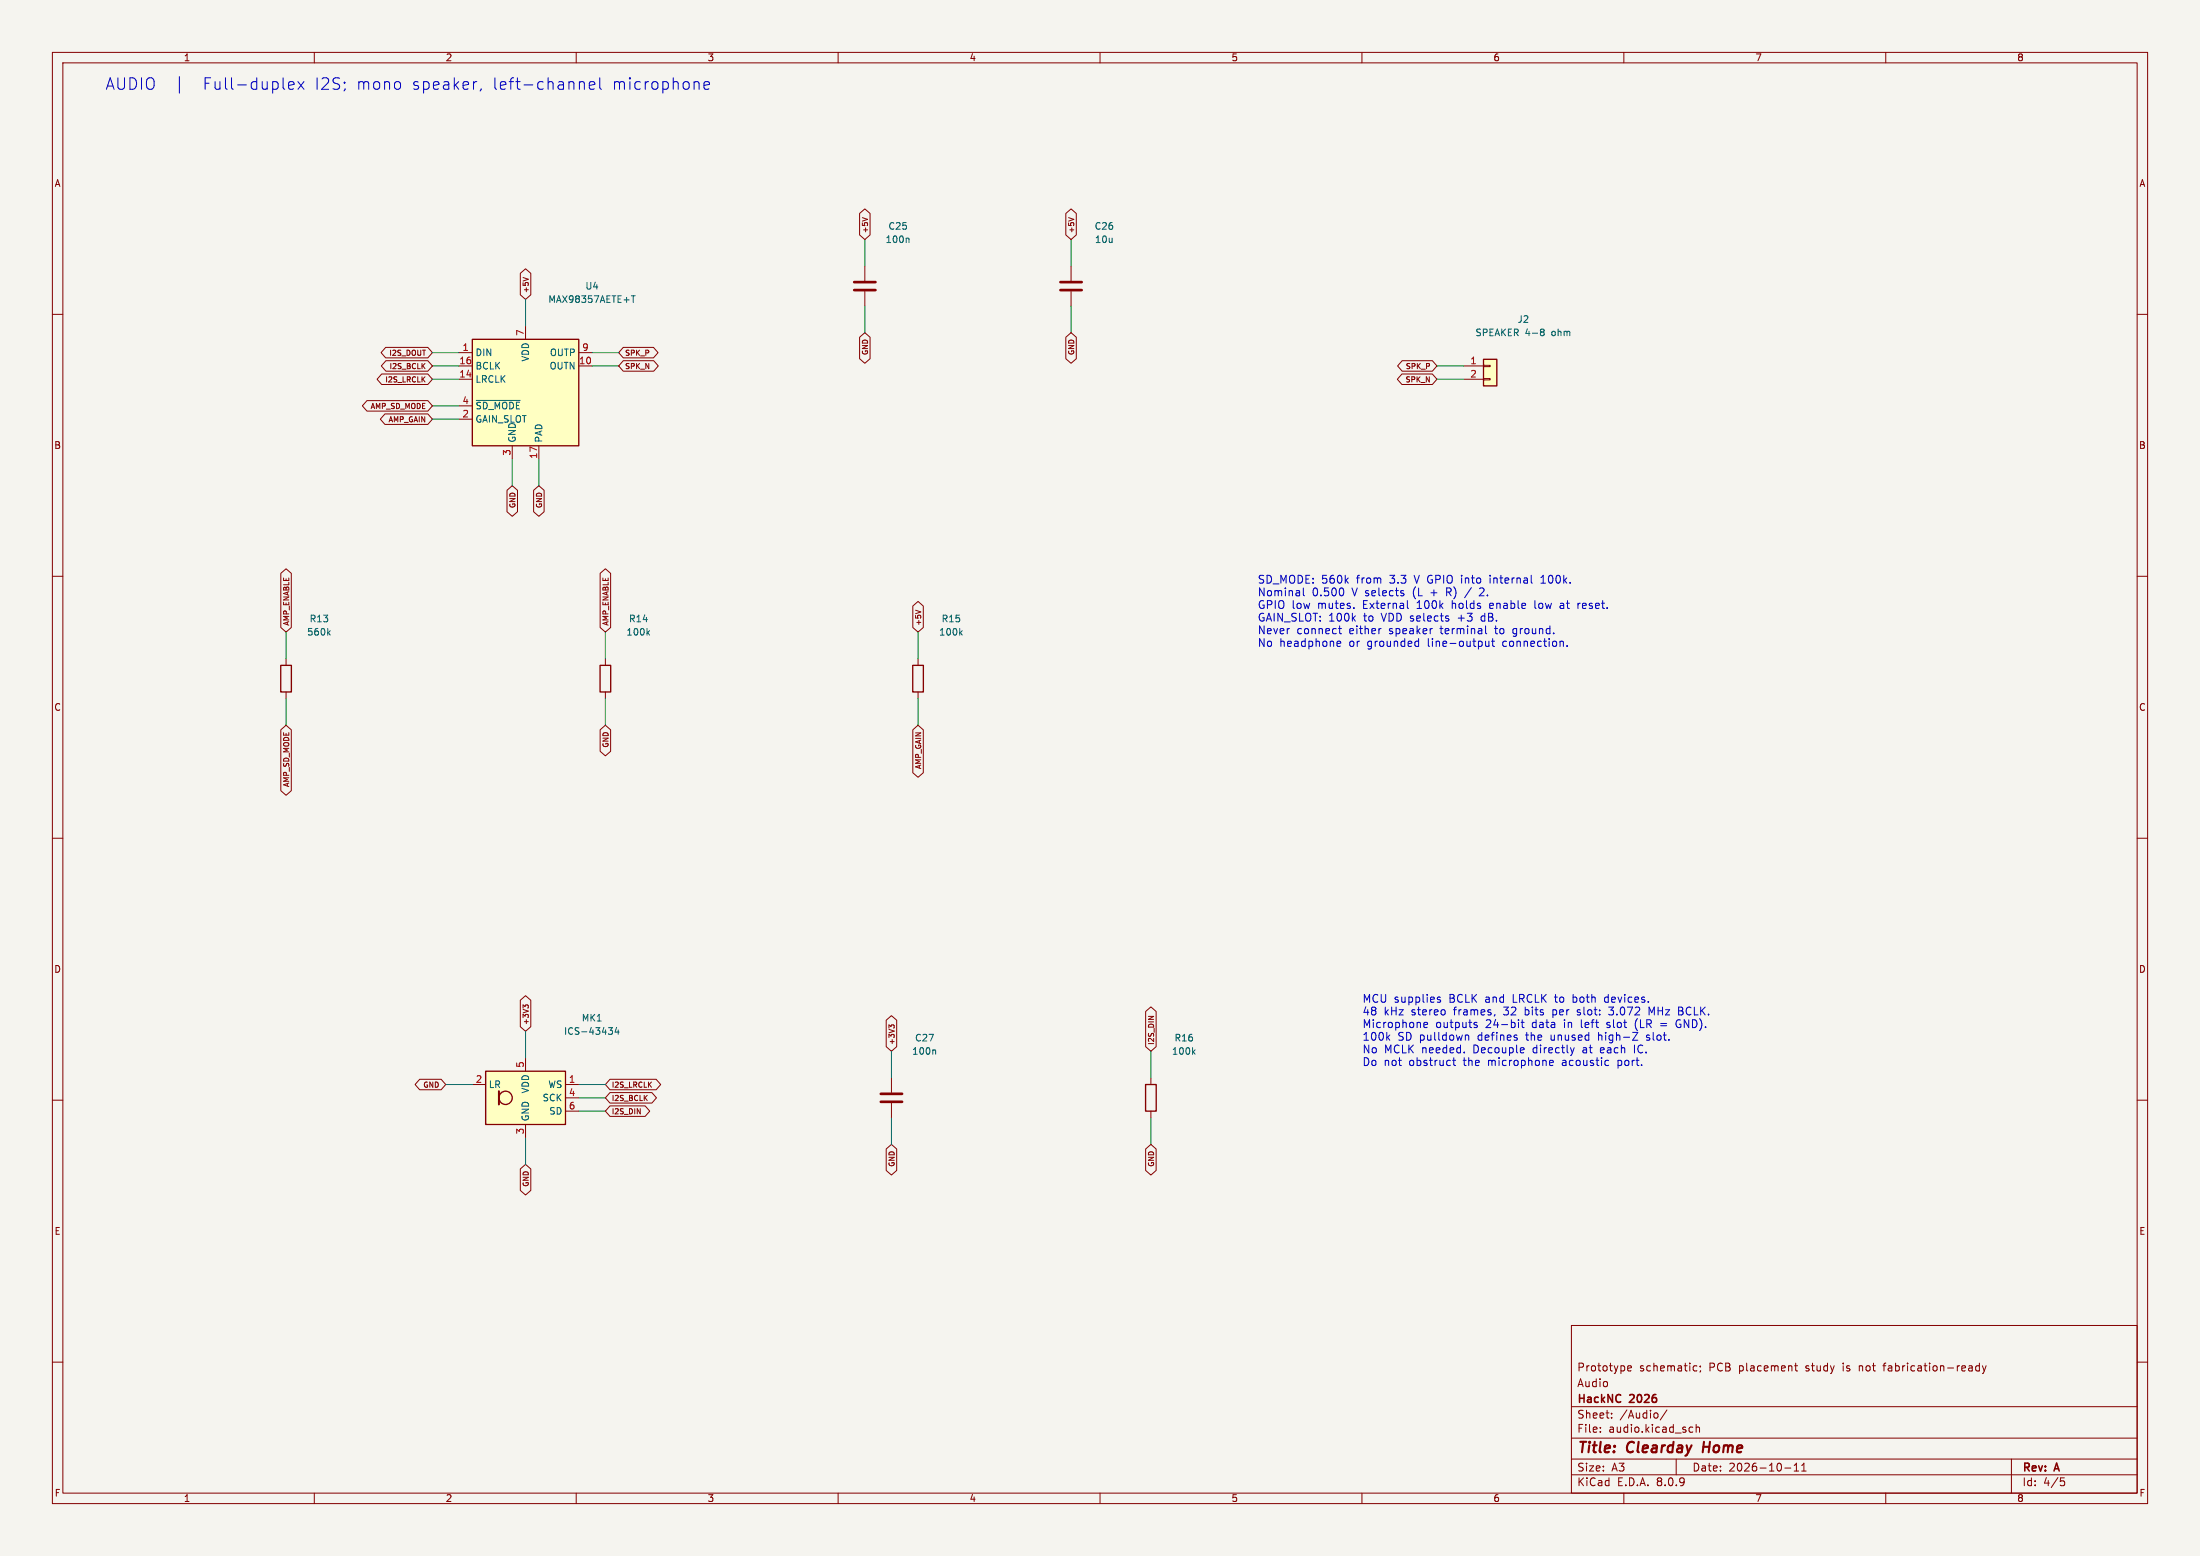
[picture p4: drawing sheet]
(kicad_sch (version 20231120) (generator "eeschema") (paper "A3")
    (title_block (title "Clearday Home") (date "2026-10-11") (rev "A")
    (company "HackNC 2026") (comment 1 "Audio") (comment 2 "Prototype schematic; PCB placement study is not fabrication-ready"))
    (lib_symbols (symbol "Clearday:MAX98357A" (exclude_from_sim no) (in_bom yes) (on_board yes) (property "Reference" "U" (at -8.89 11.43 0) (effects (font (size 1.27 1.27)))) (property "Value" "MAX98357A" (at 10.16 11.43 0) (effects (font (size 1.27 1.27)))) (property "Footprint" "Package_DFN_QFN:TQFN-16-1EP_3x3mm_P0.5mm_EP1.23x1.23mm" (at -1.27 -2.54 0) (effects (font (size 1.27 1.27)) (hide yes))) (property "Datasheet" "https://www.analog.com/media/en/technical-documentation/data-sheets/MAX98357A-MAX98357B.pdf" (at 0 -2.54 0) (effects (font (size 1.27 1.27)) (hide yes))) (property "Description" "Mono DAC with amplifier, I2S, PCM, TDM, 32-bit, 96khz, 3.2W, TQFP-16" (at 0 0 0) (effects (font (size 1.27 1.27)) (hide yes))) (property "ki_keywords" "pcm tdm i2s left-justified amplifier audio dac" (at 0 0 0) (effects (font (size 1.27 1.27)) (hide yes))) (property "ki_fp_filters" "TQFN*3x3mm*P0.5mm*EP1.23x1.23mm*" (at 0 0 0) (effects (font (size 1.27 1.27)) (hide yes))) (symbol "MAX98357A_1_1" (rectangle (start -10.16 10.16) (end 10.16 -10.16) (stroke (width 0.254) (type default)) (fill (type background))) (pin input line (at -12.7 7.62 0) (length 2.54) (name "DIN" (effects (font (size 1.27 1.27)))) (number "1" (effects (font (size 1.27 1.27))))) (pin output line (at 12.7 5.08 180) (length 2.54) (name "OUTN" (effects (font (size 1.27 1.27)))) (number "10" (effects (font (size 1.27 1.27))))) (pin passive line (at -2.54 -12.7 90) (length 2.54) hide (name "GND" (effects (font (size 1.27 1.27)))) (number "11" (effects (font (size 1.27 1.27))))) (pin no_connect line (at 10.16 -5.08 180) (length 2.54) hide (name "NC" (effects (font (size 1.27 1.27)))) (number "12" (effects (font (size 1.27 1.27))))) (pin no_connect line (at 10.16 -7.62 180) (length 2.54) hide (name "NC" (effects (font (size 1.27 1.27)))) (number "13" (effects (font (size 1.27 1.27))))) (pin input line (at -12.7 2.54 0) (length 2.54) (name "LRCLK" (effects (font (size 1.27 1.27)))) (number "14" (effects (font (size 1.27 1.27))))) (pin passive line (at -2.54 -12.7 90) (length 2.54) hide (name "GND" (effects (font (size 1.27 1.27)))) (number "15" (effects (font (size 1.27 1.27))))) (pin input line (at -12.7 5.08 0) (length 2.54) (name "BCLK" (effects (font (size 1.27 1.27)))) (number "16" (effects (font (size 1.27 1.27))))) (pin power_in line (at 2.54 -12.7 90) (length 2.54) (name "PAD" (effects (font (size 1.27 1.27)))) (number "17" (effects (font (size 1.27 1.27))))) (pin passive line (at -12.7 -5.08 0) (length 2.54) (name "GAIN_SLOT" (effects (font (size 1.27 1.27)))) (number "2" (effects (font (size 1.27 1.27))))) (pin power_in line (at -2.54 -12.7 90) (length 2.54) (name "GND" (effects (font (size 1.27 1.27)))) (number "3" (effects (font (size 1.27 1.27))))) (pin input line (at -12.7 -2.54 0) (length 2.54) (name "~{SD_MODE}" (effects (font (size 1.27 1.27)))) (number "4" (effects (font (size 1.27 1.27))))) (pin no_connect line (at 10.16 2.54 180) (length 2.54) hide (name "NC" (effects (font (size 1.27 1.27)))) (number "5" (effects (font (size 1.27 1.27))))) (pin no_connect line (at 10.16 0 180) (length 2.54) hide (name "NC" (effects (font (size 1.27 1.27)))) (number "6" (effects (font (size 1.27 1.27))))) (pin power_in line (at 0 12.7 270) (length 2.54) (name "VDD" (effects (font (size 1.27 1.27)))) (number "7" (effects (font (size 1.27 1.27))))) (pin passive line (at 0 12.7 270) (length 2.54) hide (name "VDD" (effects (font (size 1.27 1.27)))) (number "8" (effects (font (size 1.27 1.27))))) (pin output line (at 12.7 7.62 180) (length 2.54) (name "OUTP" (effects (font (size 1.27 1.27)))) (number "9" (effects (font (size 1.27 1.27))))))) (symbol "Device:C" (pin_numbers hide) (pin_names (offset 0.254)) (exclude_from_sim no) (in_bom yes) (on_board yes) (property "Reference" "C" (at 0.635 2.54 0) (effects (font (size 1.27 1.27)) (justify left))) (property "Value" "C" (at 0.635 -2.54 0) (effects (font (size 1.27 1.27)) (justify left))) (property "Footprint" "" (at 0.9652 -3.81 0) (effects (font (size 1.27 1.27)) (hide yes))) (property "Datasheet" "~" (at 0 0 0) (effects (font (size 1.27 1.27)) (hide yes))) (property "Description" "Unpolarized capacitor" (at 0 0 0) (effects (font (size 1.27 1.27)) (hide yes))) (property "ki_keywords" "cap capacitor" (at 0 0 0) (effects (font (size 1.27 1.27)) (hide yes))) (property "ki_fp_filters" "C_*" (at 0 0 0) (effects (font (size 1.27 1.27)) (hide yes))) (symbol "C_0_1" (polyline (pts (xy -2.032 -0.762) (xy 2.032 -0.762)) (stroke (width 0.508) (type default)) (fill (type none))) (polyline (pts (xy -2.032 0.762) (xy 2.032 0.762)) (stroke (width 0.508) (type default)) (fill (type none)))) (symbol "C_1_1" (pin passive line (at 0 3.81 270) (length 2.794) (name "~" (effects (font (size 1.27 1.27)))) (number "1" (effects (font (size 1.27 1.27))))) (pin passive line (at 0 -3.81 90) (length 2.794) (name "~" (effects (font (size 1.27 1.27)))) (number "2" (effects (font (size 1.27 1.27))))))) (symbol "Device:R" (pin_numbers hide) (pin_names (offset 0)) (exclude_from_sim no) (in_bom yes) (on_board yes) (property "Reference" "R" (at 2.032 0 90) (effects (font (size 1.27 1.27)))) (property "Value" "R" (at 0 0 90) (effects (font (size 1.27 1.27)))) (property "Footprint" "" (at -1.778 0 90) (effects (font (size 1.27 1.27)) (hide yes))) (property "Datasheet" "~" (at 0 0 0) (effects (font (size 1.27 1.27)) (hide yes))) (property "Description" "Resistor" (at 0 0 0) (effects (font (size 1.27 1.27)) (hide yes))) (property "ki_keywords" "R res resistor" (at 0 0 0) (effects (font (size 1.27 1.27)) (hide yes))) (property "ki_fp_filters" "R_*" (at 0 0 0) (effects (font (size 1.27 1.27)) (hide yes))) (symbol "R_0_1" (rectangle (start -1.016 -2.54) (end 1.016 2.54) (stroke (width 0.254) (type default)) (fill (type none)))) (symbol "R_1_1" (pin passive line (at 0 3.81 270) (length 1.27) (name "~" (effects (font (size 1.27 1.27)))) (number "1" (effects (font (size 1.27 1.27))))) (pin passive line (at 0 -3.81 90) (length 1.27) (name "~" (effects (font (size 1.27 1.27)))) (number "2" (effects (font (size 1.27 1.27))))))) (symbol "Connector_Generic:Conn_01x02" (pin_names (offset 1.016) hide) (exclude_from_sim no) (in_bom yes) (on_board yes) (property "Reference" "J" (at 0 2.54 0) (effects (font (size 1.27 1.27)))) (property "Value" "Conn_01x02" (at 0 -5.08 0) (effects (font (size 1.27 1.27)))) (property "Footprint" "" (at 0 0 0) (effects (font (size 1.27 1.27)) (hide yes))) (property "Datasheet" "~" (at 0 0 0) (effects (font (size 1.27 1.27)) (hide yes))) (property "Description" "Generic connector, single row, 01x02, script generated (kicad-library-utils/schlib/autogen/connector/)" (at 0 0 0) (effects (font (size 1.27 1.27)) (hide yes))) (property "ki_keywords" "connector" (at 0 0 0) (effects (font (size 1.27 1.27)) (hide yes))) (property "ki_fp_filters" "Connector*:*_1x??_*" (at 0 0 0) (effects (font (size 1.27 1.27)) (hide yes))) (symbol "Conn_01x02_1_1" (rectangle (start -1.27 -2.413) (end 0 -2.667) (stroke (width 0.1524) (type default)) (fill (type none))) (rectangle (start -1.27 0.127) (end 0 -0.127) (stroke (width 0.1524) (type default)) (fill (type none))) (rectangle (start -1.27 1.27) (end 1.27 -3.81) (stroke (width 0.254) (type default)) (fill (type background))) (pin passive line (at -5.08 0 0) (length 3.81) (name "Pin_1" (effects (font (size 1.27 1.27)))) (number "1" (effects (font (size 1.27 1.27))))) (pin passive line (at -5.08 -2.54 0) (length 3.81) (name "Pin_2" (effects (font (size 1.27 1.27)))) (number "2" (effects (font (size 1.27 1.27))))))) (symbol "Sensor_Audio:ICS-43434" (exclude_from_sim no) (in_bom yes) (on_board yes) (property "Reference" "MK" (at -7.62 6.35 0) (effects (font (size 1.27 1.27)) (justify left))) (property "Value" "ICS-43434" (at 1.27 6.35 0) (effects (font (size 1.27 1.27)) (justify left))) (property "Footprint" "Sensor_Audio:InvenSense_ICS-43434-6_3.5x2.65mm" (at 0 0 0) (effects (font (size 1.27 1.27)) (hide yes))) (property "Datasheet" "https://www.invensense.com/wp-content/uploads/2016/02/DS-000069-ICS-43434-v1.2.pdf" (at 0 0 0) (effects (font (size 1.27 1.27)) (hide yes))) (property "Description" "TDK InvenSense MEMS Microphone, 24-bit I2S, 65 dBA SNR, LGA-6" (at 0 0 0) (effects (font (size 1.27 1.27)) (hide yes))) (property "ki_keywords" "microphone MEMS 24bit I2S ICS-43434 TDK InvenSense" (at 0 0 0) (effects (font (size 1.27 1.27)) (hide yes))) (property "ki_fp_filters" "InvenSense*ICS*43434*" (at 0 0 0) (effects (font (size 1.27 1.27)) (hide yes))) (symbol "ICS-43434_1_1" (rectangle (start -7.62 5.08) (end 7.62 -5.08) (stroke (width 0.254) (type default)) (fill (type background))) (circle (center -3.81 0) (radius 1.27) (stroke (width 0.254) (type default)) (fill (type none))) (polyline (pts (xy -5.08 1.27) (xy -5.08 -1.27)) (stroke (width 0.381) (type default)) (fill (type none))) (pin input line (at 10.16 2.54 180) (length 2.54) (name "WS" (effects (font (size 1.27 1.27)))) (number "1" (effects (font (size 1.27 1.27))))) (pin input line (at -10.16 2.54 0) (length 2.54) (name "LR" (effects (font (size 1.27 1.27)))) (number "2" (effects (font (size 1.27 1.27))))) (pin power_in line (at 0 -7.62 90) (length 2.54) (name "GND" (effects (font (size 1.27 1.27)))) (number "3" (effects (font (size 1.27 1.27))))) (pin input line (at 10.16 0 180) (length 2.54) (name "SCK" (effects (font (size 1.27 1.27)))) (number "4" (effects (font (size 1.27 1.27))))) (pin power_in line (at 0 7.62 270) (length 2.54) (name "VDD" (effects (font (size 1.27 1.27)))) (number "5" (effects (font (size 1.27 1.27))))) (pin output line (at 10.16 -2.54 180) (length 2.54) (name "SD" (effects (font (size 1.27 1.27)))) (number "6" (effects (font (size 1.27 1.27))))))))
    (text "AUDIO  |  Full-duplex I2S; mono speaker, left-channel microphone" (at 20 15 0) (effects (font (size 2.2 2.2)) (justify left top))) (symbol (lib_id "Clearday:MAX98357A") (at 100.33 74.93 0) (unit 1) (in_bom yes) (on_board yes) (dnp no)
(property "Reference" "U4" (at 113.03 54.61000000000001 0) (effects (font (size 1.27 1.27)) ))
(property "Value" "MAX98357AETE+T" (at 113.03 57.150000000000006 0) (effects (font (size 1.27 1.27)) ))
(property "Footprint" "Package_DFN_QFN:TQFN-16-1EP_3x3mm_P0.5mm_EP1.23x1.23mm" (at 113.03 74.93 0) (effects (font (size 1.27 1.27)) hide))
(property "Datasheet" "https://www.analog.com/media/en/technical-documentation/data-sheets/MAX98357A-MAX98357B.pdf" (at 113.03 74.93 0) (effects (font (size 1.27 1.27)) hide))
(property "MPN" "MAX98357AETE+T" (at 113.03 74.93 0) (effects (font (size 1.27 1.27)) hide))
(property "Manufacturer" "Analog Devices" (at 113.03 74.93 0) (effects (font (size 1.27 1.27)) hide))
(property "Notes" "Exposed pad to GND; BTL outputs, neither speaker wire is ground" (at 113.03 74.93 0) (effects (font (size 1.27 1.27)) hide))
(pin "1")
(pin "10")
(pin "11")
(pin "12")
(pin "13")
(pin "14")
(pin "15")
(pin "16")
(pin "17")
(pin "2")
(pin "3")
(pin "4")
(pin "5")
(pin "6")
(pin "7")
(pin "8")
(pin "9")) (wire (pts (xy 87.63 67.31) (xy 82.55 67.31)) (stroke (width 0) (type default))) (global_label "I2S_DOUT" (shape bidirectional) (at 82.55 67.31 180) (effects (font (size 1 1)) (justify right)) (property "Intersheetrefs" "${INTERSHEET_REFS}" (at 82.55 67.31 180) (effects (font (size 1 1)) hide))) (wire (pts (xy 113.03 69.85) (xy 118.11 69.85)) (stroke (width 0) (type default))) (global_label "SPK_N" (shape bidirectional) (at 118.11 69.85 0) (effects (font (size 1 1)) (justify left)) (property "Intersheetrefs" "${INTERSHEET_REFS}" (at 118.11 69.85 0) (effects (font (size 1 1)) hide))) (wire (pts (xy 97.79 87.63) (xy 97.79 92.71)) (stroke (width 0) (type default))) (global_label "GND" (shape bidirectional) (at 97.79 92.71 270) (effects (font (size 1 1)) (justify right)) (property "Intersheetrefs" "${INTERSHEET_REFS}" (at 97.79 92.71 270) (effects (font (size 1 1)) hide))) (wire (pts (xy 87.63 72.39) (xy 82.55 72.39)) (stroke (width 0) (type default))) (global_label "I2S_LRCLK" (shape bidirectional) (at 82.55 72.39 180) (effects (font (size 1 1)) (justify right)) (property "Intersheetrefs" "${INTERSHEET_REFS}" (at 82.55 72.39 180) (effects (font (size 1 1)) hide))) (wire (pts (xy 87.63 69.85) (xy 82.55 69.85)) (stroke (width 0) (type default))) (global_label "I2S_BCLK" (shape bidirectional) (at 82.55 69.85 180) (effects (font (size 1 1)) (justify right)) (property "Intersheetrefs" "${INTERSHEET_REFS}" (at 82.55 69.85 180) (effects (font (size 1 1)) hide))) (wire (pts (xy 102.87 87.63) (xy 102.87 92.71)) (stroke (width 0) (type default))) (global_label "GND" (shape bidirectional) (at 102.87 92.71 270) (effects (font (size 1 1)) (justify right)) (property "Intersheetrefs" "${INTERSHEET_REFS}" (at 102.87 92.71 270) (effects (font (size 1 1)) hide))) (wire (pts (xy 87.63 80.01) (xy 82.55 80.01)) (stroke (width 0) (type default))) (global_label "AMP_GAIN" (shape bidirectional) (at 82.55 80.01 180) (effects (font (size 1 1)) (justify right)) (property "Intersheetrefs" "${INTERSHEET_REFS}" (at 82.55 80.01 180) (effects (font (size 1 1)) hide))) (wire (pts (xy 87.63 77.47) (xy 82.55 77.47)) (stroke (width 0) (type default))) (global_label "AMP_SD_MODE" (shape bidirectional) (at 82.55 77.47 180) (effects (font (size 1 1)) (justify right)) (property "Intersheetrefs" "${INTERSHEET_REFS}" (at 82.55 77.47 180) (effects (font (size 1 1)) hide))) (wire (pts (xy 100.33 62.23) (xy 100.33 57.15)) (stroke (width 0) (type default))) (global_label "+5V" (shape bidirectional) (at 100.33 57.15 90) (effects (font (size 1 1)) (justify left)) (property "Intersheetrefs" "${INTERSHEET_REFS}" (at 100.33 57.15 90) (effects (font (size 1 1)) hide))) (wire (pts (xy 113.03 67.31) (xy 118.11 67.31)) (stroke (width 0) (type default))) (global_label "SPK_P" (shape bidirectional) (at 118.11 67.31 0) (effects (font (size 1 1)) (justify left)) (property "Intersheetrefs" "${INTERSHEET_REFS}" (at 118.11 67.31 0) (effects (font (size 1 1)) hide))) (symbol (lib_id "Device:C") (at 165.1 54.61 0) (unit 1) (in_bom yes) (on_board yes) (dnp no)
(property "Reference" "C25" (at 171.45 43.18 0) (effects (font (size 1.27 1.27)) ))
(property "Value" "100n" (at 171.45 45.72 0) (effects (font (size 1.27 1.27)) ))
(property "Footprint" "Capacitor_SMD:C_0603_1608Metric" (at 171.45 54.61 0) (effects (font (size 1.27 1.27)) hide))
(property "Datasheet" "~" (at 171.45 54.61 0) (effects (font (size 1.27 1.27)) hide))
(property "MPN" "GRM188R71C104KA01D" (at 171.45 54.61 0) (effects (font (size 1.27 1.27)) hide))
(property "Manufacturer" "Murata" (at 171.45 54.61 0) (effects (font (size 1.27 1.27)) hide))
(property "Notes" "16 V X7R" (at 171.45 54.61 0) (effects (font (size 1.27 1.27)) hide))
(pin "1")
(pin "2")) (wire (pts (xy 165.1 50.8) (xy 165.1 45.72)) (stroke (width 0) (type default))) (global_label "+5V" (shape bidirectional) (at 165.1 45.72 90) (effects (font (size 1 1)) (justify left)) (property "Intersheetrefs" "${INTERSHEET_REFS}" (at 165.1 45.72 90) (effects (font (size 1 1)) hide))) (wire (pts (xy 165.1 58.42) (xy 165.1 63.5)) (stroke (width 0) (type default))) (global_label "GND" (shape bidirectional) (at 165.1 63.5 270) (effects (font (size 1 1)) (justify right)) (property "Intersheetrefs" "${INTERSHEET_REFS}" (at 165.1 63.5 270) (effects (font (size 1 1)) hide))) (symbol (lib_id "Device:C") (at 204.47 54.61 0) (unit 1) (in_bom yes) (on_board yes) (dnp no)
(property "Reference" "C26" (at 210.82 43.18 0) (effects (font (size 1.27 1.27)) ))
(property "Value" "10u" (at 210.82 45.72 0) (effects (font (size 1.27 1.27)) ))
(property "Footprint" "Capacitor_SMD:C_0805_2012Metric" (at 210.82 54.61 0) (effects (font (size 1.27 1.27)) hide))
(property "Datasheet" "~" (at 210.82 54.61 0) (effects (font (size 1.27 1.27)) hide))
(property "MPN" "GRM21BR61A106KE19L" (at 210.82 54.61 0) (effects (font (size 1.27 1.27)) hide))
(property "Manufacturer" "Murata" (at 210.82 54.61 0) (effects (font (size 1.27 1.27)) hide))
(property "Notes" "10 V X5R" (at 210.82 54.61 0) (effects (font (size 1.27 1.27)) hide))
(pin "1")
(pin "2")) (wire (pts (xy 204.47 50.8) (xy 204.47 45.72)) (stroke (width 0) (type default))) (global_label "+5V" (shape bidirectional) (at 204.47 45.72 90) (effects (font (size 1 1)) (justify left)) (property "Intersheetrefs" "${INTERSHEET_REFS}" (at 204.47 45.72 90) (effects (font (size 1 1)) hide))) (wire (pts (xy 204.47 58.42) (xy 204.47 63.5)) (stroke (width 0) (type default))) (global_label "GND" (shape bidirectional) (at 204.47 63.5 270) (effects (font (size 1 1)) (justify right)) (property "Intersheetrefs" "${INTERSHEET_REFS}" (at 204.47 63.5 270) (effects (font (size 1 1)) hide))) (symbol (lib_id "Device:R") (at 54.61 129.54 0) (unit 1) (in_bom yes) (on_board yes) (dnp no)
(property "Reference" "R13" (at 60.96 118.10999999999999 0) (effects (font (size 1.27 1.27)) ))
(property "Value" "560k" (at 60.96 120.64999999999999 0) (effects (font (size 1.27 1.27)) ))
(property "Footprint" "Resistor_SMD:R_0603_1608Metric" (at 60.96 129.54 0) (effects (font (size 1.27 1.27)) hide))
(property "Datasheet" "~" (at 60.96 129.54 0) (effects (font (size 1.27 1.27)) hide))
(property "MPN" "RC0603FR-07560KL" (at 60.96 129.54 0) (effects (font (size 1.27 1.27)) hide))
(property "Manufacturer" "Yageo" (at 60.96 129.54 0) (effects (font (size 1.27 1.27)) hide))
(property "Notes" "1%, 0.1 W" (at 60.96 129.54 0) (effects (font (size 1.27 1.27)) hide))
(pin "1")
(pin "2")) (wire (pts (xy 54.61 125.73) (xy 54.61 120.65)) (stroke (width 0) (type default))) (global_label "AMP_ENABLE" (shape bidirectional) (at 54.61 120.65 90) (effects (font (size 1 1)) (justify left)) (property "Intersheetrefs" "${INTERSHEET_REFS}" (at 54.61 120.65 90) (effects (font (size 1 1)) hide))) (wire (pts (xy 54.61 133.35) (xy 54.61 138.43)) (stroke (width 0) (type default))) (global_label "AMP_SD_MODE" (shape bidirectional) (at 54.61 138.43 270) (effects (font (size 1 1)) (justify right)) (property "Intersheetrefs" "${INTERSHEET_REFS}" (at 54.61 138.43 270) (effects (font (size 1 1)) hide))) (symbol (lib_id "Device:R") (at 115.57000000000001 129.54 0) (unit 1) (in_bom yes) (on_board yes) (dnp no)
(property "Reference" "R14" (at 121.92 118.10999999999999 0) (effects (font (size 1.27 1.27)) ))
(property "Value" "100k" (at 121.92 120.64999999999999 0) (effects (font (size 1.27 1.27)) ))
(property "Footprint" "Resistor_SMD:R_0603_1608Metric" (at 121.92 129.54 0) (effects (font (size 1.27 1.27)) hide))
(property "Datasheet" "~" (at 121.92 129.54 0) (effects (font (size 1.27 1.27)) hide))
(property "MPN" "RC0603FR-07100KL" (at 121.92 129.54 0) (effects (font (size 1.27 1.27)) hide))
(property "Manufacturer" "Yageo" (at 121.92 129.54 0) (effects (font (size 1.27 1.27)) hide))
(property "Notes" "1%, 0.1 W" (at 121.92 129.54 0) (effects (font (size 1.27 1.27)) hide))
(pin "1")
(pin "2")) (wire (pts (xy 115.57 125.73) (xy 115.57 120.65)) (stroke (width 0) (type default))) (global_label "AMP_ENABLE" (shape bidirectional) (at 115.57 120.65 90) (effects (font (size 1 1)) (justify left)) (property "Intersheetrefs" "${INTERSHEET_REFS}" (at 115.57 120.65 90) (effects (font (size 1 1)) hide))) (wire (pts (xy 115.57 133.35) (xy 115.57 138.43)) (stroke (width 0) (type default))) (global_label "GND" (shape bidirectional) (at 115.57 138.43 270) (effects (font (size 1 1)) (justify right)) (property "Intersheetrefs" "${INTERSHEET_REFS}" (at 115.57 138.43 270) (effects (font (size 1 1)) hide))) (symbol (lib_id "Device:R") (at 175.26 129.54 0) (unit 1) (in_bom yes) (on_board yes) (dnp no)
(property "Reference" "R15" (at 181.60999999999999 118.10999999999999 0) (effects (font (size 1.27 1.27)) ))
(property "Value" "100k" (at 181.60999999999999 120.64999999999999 0) (effects (font (size 1.27 1.27)) ))
(property "Footprint" "Resistor_SMD:R_0603_1608Metric" (at 181.60999999999999 129.54 0) (effects (font (size 1.27 1.27)) hide))
(property "Datasheet" "~" (at 181.60999999999999 129.54 0) (effects (font (size 1.27 1.27)) hide))
(property "MPN" "RC0603FR-07100KL" (at 181.60999999999999 129.54 0) (effects (font (size 1.27 1.27)) hide))
(property "Manufacturer" "Yageo" (at 181.60999999999999 129.54 0) (effects (font (size 1.27 1.27)) hide))
(property "Notes" "1%, 0.1 W" (at 181.60999999999999 129.54 0) (effects (font (size 1.27 1.27)) hide))
(pin "1")
(pin "2")) (wire (pts (xy 175.26 125.73) (xy 175.26 120.65)) (stroke (width 0) (type default))) (global_label "+5V" (shape bidirectional) (at 175.26 120.65 90) (effects (font (size 1 1)) (justify left)) (property "Intersheetrefs" "${INTERSHEET_REFS}" (at 175.26 120.65 90) (effects (font (size 1 1)) hide))) (wire (pts (xy 175.26 133.35) (xy 175.26 138.43)) (stroke (width 0) (type default))) (global_label "AMP_GAIN" (shape bidirectional) (at 175.26 138.43 270) (effects (font (size 1 1)) (justify right)) (property "Intersheetrefs" "${INTERSHEET_REFS}" (at 175.26 138.43 270) (effects (font (size 1 1)) hide))) (symbol (lib_id "Connector_Generic:Conn_01x02") (at 284.48 69.85 0) (unit 1) (in_bom yes) (on_board yes) (dnp no)
(property "Reference" "J2" (at 290.83000000000004 60.96 0) (effects (font (size 1.27 1.27)) ))
(property "Value" "SPEAKER 4-8 ohm" (at 290.83000000000004 63.5 0) (effects (font (size 1.27 1.27)) ))
(property "Footprint" "Connector_JST:JST_PH_B2B-PH-K_1x02_P2.00mm_Vertical" (at 290.83000000000004 69.85 0) (effects (font (size 1.27 1.27)) hide))
(property "Datasheet" "~" (at 290.83000000000004 69.85 0) (effects (font (size 1.27 1.27)) hide))
(property "MPN" "B2B-PH-K-S(LF)(SN)" (at 290.83000000000004 69.85 0) (effects (font (size 1.27 1.27)) hide))
(property "Manufacturer" "JST" (at 290.83000000000004 69.85 0) (effects (font (size 1.27 1.27)) hide))
(property "Notes" "Use approximately 3 W speaker; floating BTL connection" (at 290.83000000000004 69.85 0) (effects (font (size 1.27 1.27)) hide))
(pin "1")
(pin "2")) (wire (pts (xy 279.4 69.85) (xy 274.32 69.85)) (stroke (width 0) (type default))) (global_label "SPK_P" (shape bidirectional) (at 274.32 69.85 180) (effects (font (size 1 1)) (justify right)) (property "Intersheetrefs" "${INTERSHEET_REFS}" (at 274.32 69.85 180) (effects (font (size 1 1)) hide))) (wire (pts (xy 279.4 72.39) (xy 274.32 72.39)) (stroke (width 0) (type default))) (global_label "SPK_N" (shape bidirectional) (at 274.32 72.39 180) (effects (font (size 1 1)) (justify right)) (property "Intersheetrefs" "${INTERSHEET_REFS}" (at 274.32 72.39 180) (effects (font (size 1 1)) hide))) (text "SD_MODE: 560k from 3.3 V GPIO into internal 100k.\nNominal 0.500 V selects (L + R) / 2.\nGPIO low mutes. External 100k holds enable low at reset.\nGAIN_SLOT: 100k to VDD selects +3 dB.\nNever connect either speaker terminal to ground.\nNo headphone or grounded line-output connection." (at 240 110 0) (effects (font (size 1.5 1.5)) (justify left top))) (symbol (lib_id "Sensor_Audio:ICS-43434") (at 100.33 209.55 0) (unit 1) (in_bom yes) (on_board yes) (dnp no)
(property "Reference" "MK1" (at 113.03 194.31 0) (effects (font (size 1.27 1.27)) ))
(property "Value" "ICS-43434" (at 113.03 196.85 0) (effects (font (size 1.27 1.27)) ))
(property "Footprint" "Sensor_Audio:InvenSense_ICS-43434-6_3.5x2.65mm" (at 113.03 209.55 0) (effects (font (size 1.27 1.27)) hide))
(property "Datasheet" "https://www.invensense.com/wp-content/uploads/2016/02/DS-000069-ICS-43434-v1.2.pdf" (at 113.03 209.55 0) (effects (font (size 1.27 1.27)) hide))
(property "MPN" "ICS-43434" (at 113.03 209.55 0) (effects (font (size 1.27 1.27)) hide))
(property "Manufacturer" "TDK InvenSense" (at 113.03 209.55 0) (effects (font (size 1.27 1.27)) hide))
(property "Notes" "Bottom port: footprint acoustic hole must remain open" (at 113.03 209.55 0) (effects (font (size 1.27 1.27)) hide))
(pin "1")
(pin "2")
(pin "3")
(pin "4")
(pin "5")
(pin "6")) (wire (pts (xy 110.49 207.01) (xy 115.57 207.01)) (stroke (width 0) (type default))) (global_label "I2S_LRCLK" (shape bidirectional) (at 115.57 207.01 0) (effects (font (size 1 1)) (justify left)) (property "Intersheetrefs" "${INTERSHEET_REFS}" (at 115.57 207.01 0) (effects (font (size 1 1)) hide))) (wire (pts (xy 90.17 207.01) (xy 85.09 207.01)) (stroke (width 0) (type default))) (global_label "GND" (shape bidirectional) (at 85.09 207.01 180) (effects (font (size 1 1)) (justify right)) (property "Intersheetrefs" "${INTERSHEET_REFS}" (at 85.09 207.01 180) (effects (font (size 1 1)) hide))) (wire (pts (xy 100.33 217.17) (xy 100.33 222.25)) (stroke (width 0) (type default))) (global_label "GND" (shape bidirectional) (at 100.33 222.25 270) (effects (font (size 1 1)) (justify right)) (property "Intersheetrefs" "${INTERSHEET_REFS}" (at 100.33 222.25 270) (effects (font (size 1 1)) hide))) (wire (pts (xy 110.49 209.55) (xy 115.57 209.55)) (stroke (width 0) (type default))) (global_label "I2S_BCLK" (shape bidirectional) (at 115.57 209.55 0) (effects (font (size 1 1)) (justify left)) (property "Intersheetrefs" "${INTERSHEET_REFS}" (at 115.57 209.55 0) (effects (font (size 1 1)) hide))) (wire (pts (xy 100.33 201.93) (xy 100.33 196.85)) (stroke (width 0) (type default))) (global_label "+3V3" (shape bidirectional) (at 100.33 196.85 90) (effects (font (size 1 1)) (justify left)) (property "Intersheetrefs" "${INTERSHEET_REFS}" (at 100.33 196.85 90) (effects (font (size 1 1)) hide))) (wire (pts (xy 110.49 212.09) (xy 115.57 212.09)) (stroke (width 0) (type default))) (global_label "I2S_DIN" (shape bidirectional) (at 115.57 212.09 0) (effects (font (size 1 1)) (justify left)) (property "Intersheetrefs" "${INTERSHEET_REFS}" (at 115.57 212.09 0) (effects (font (size 1 1)) hide))) (symbol (lib_id "Device:C") (at 170.18 209.55 0) (unit 1) (in_bom yes) (on_board yes) (dnp no)
(property "Reference" "C27" (at 176.53 198.12 0) (effects (font (size 1.27 1.27)) ))
(property "Value" "100n" (at 176.53 200.66 0) (effects (font (size 1.27 1.27)) ))
(property "Footprint" "Capacitor_SMD:C_0603_1608Metric" (at 176.53 209.55 0) (effects (font (size 1.27 1.27)) hide))
(property "Datasheet" "~" (at 176.53 209.55 0) (effects (font (size 1.27 1.27)) hide))
(property "MPN" "GRM188R71C104KA01D" (at 176.53 209.55 0) (effects (font (size 1.27 1.27)) hide))
(property "Manufacturer" "Murata" (at 176.53 209.55 0) (effects (font (size 1.27 1.27)) hide))
(property "Notes" "16 V X7R" (at 176.53 209.55 0) (effects (font (size 1.27 1.27)) hide))
(pin "1")
(pin "2")) (wire (pts (xy 170.18 205.74) (xy 170.18 200.66)) (stroke (width 0) (type default))) (global_label "+3V3" (shape bidirectional) (at 170.18 200.66 90) (effects (font (size 1 1)) (justify left)) (property "Intersheetrefs" "${INTERSHEET_REFS}" (at 170.18 200.66 90) (effects (font (size 1 1)) hide))) (wire (pts (xy 170.18 213.36) (xy 170.18 218.44)) (stroke (width 0) (type default))) (global_label "GND" (shape bidirectional) (at 170.18 218.44 270) (effects (font (size 1 1)) (justify right)) (property "Intersheetrefs" "${INTERSHEET_REFS}" (at 170.18 218.44 270) (effects (font (size 1 1)) hide))) (symbol (lib_id "Device:R") (at 219.71 209.55 0) (unit 1) (in_bom yes) (on_board yes) (dnp no)
(property "Reference" "R16" (at 226.06 198.12 0) (effects (font (size 1.27 1.27)) ))
(property "Value" "100k" (at 226.06 200.66 0) (effects (font (size 1.27 1.27)) ))
(property "Footprint" "Resistor_SMD:R_0603_1608Metric" (at 226.06 209.55 0) (effects (font (size 1.27 1.27)) hide))
(property "Datasheet" "~" (at 226.06 209.55 0) (effects (font (size 1.27 1.27)) hide))
(property "MPN" "RC0603FR-07100KL" (at 226.06 209.55 0) (effects (font (size 1.27 1.27)) hide))
(property "Manufacturer" "Yageo" (at 226.06 209.55 0) (effects (font (size 1.27 1.27)) hide))
(property "Notes" "1%, 0.1 W" (at 226.06 209.55 0) (effects (font (size 1.27 1.27)) hide))
(pin "1")
(pin "2")) (wire (pts (xy 219.71 205.74) (xy 219.71 200.66)) (stroke (width 0) (type default))) (global_label "I2S_DIN" (shape bidirectional) (at 219.71 200.66 90) (effects (font (size 1 1)) (justify left)) (property "Intersheetrefs" "${INTERSHEET_REFS}" (at 219.71 200.66 90) (effects (font (size 1 1)) hide))) (wire (pts (xy 219.71 213.36) (xy 219.71 218.44)) (stroke (width 0) (type default))) (global_label "GND" (shape bidirectional) (at 219.71 218.44 270) (effects (font (size 1 1)) (justify right)) (property "Intersheetrefs" "${INTERSHEET_REFS}" (at 219.71 218.44 270) (effects (font (size 1 1)) hide))) (text "MCU supplies BCLK and LRCLK to both devices.\n48 kHz stereo frames, 32 bits per slot: 3.072 MHz BCLK.\nMicrophone outputs 24-bit data in left slot (LR = GND).\n100k SD pulldown defines the unused high-Z slot.\nNo MCLK needed. Decouple directly at each IC.\nDo not obstruct the microphone acoustic port." (at 260 190 0) (effects (font (size 1.5 1.5)) (justify left top))))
